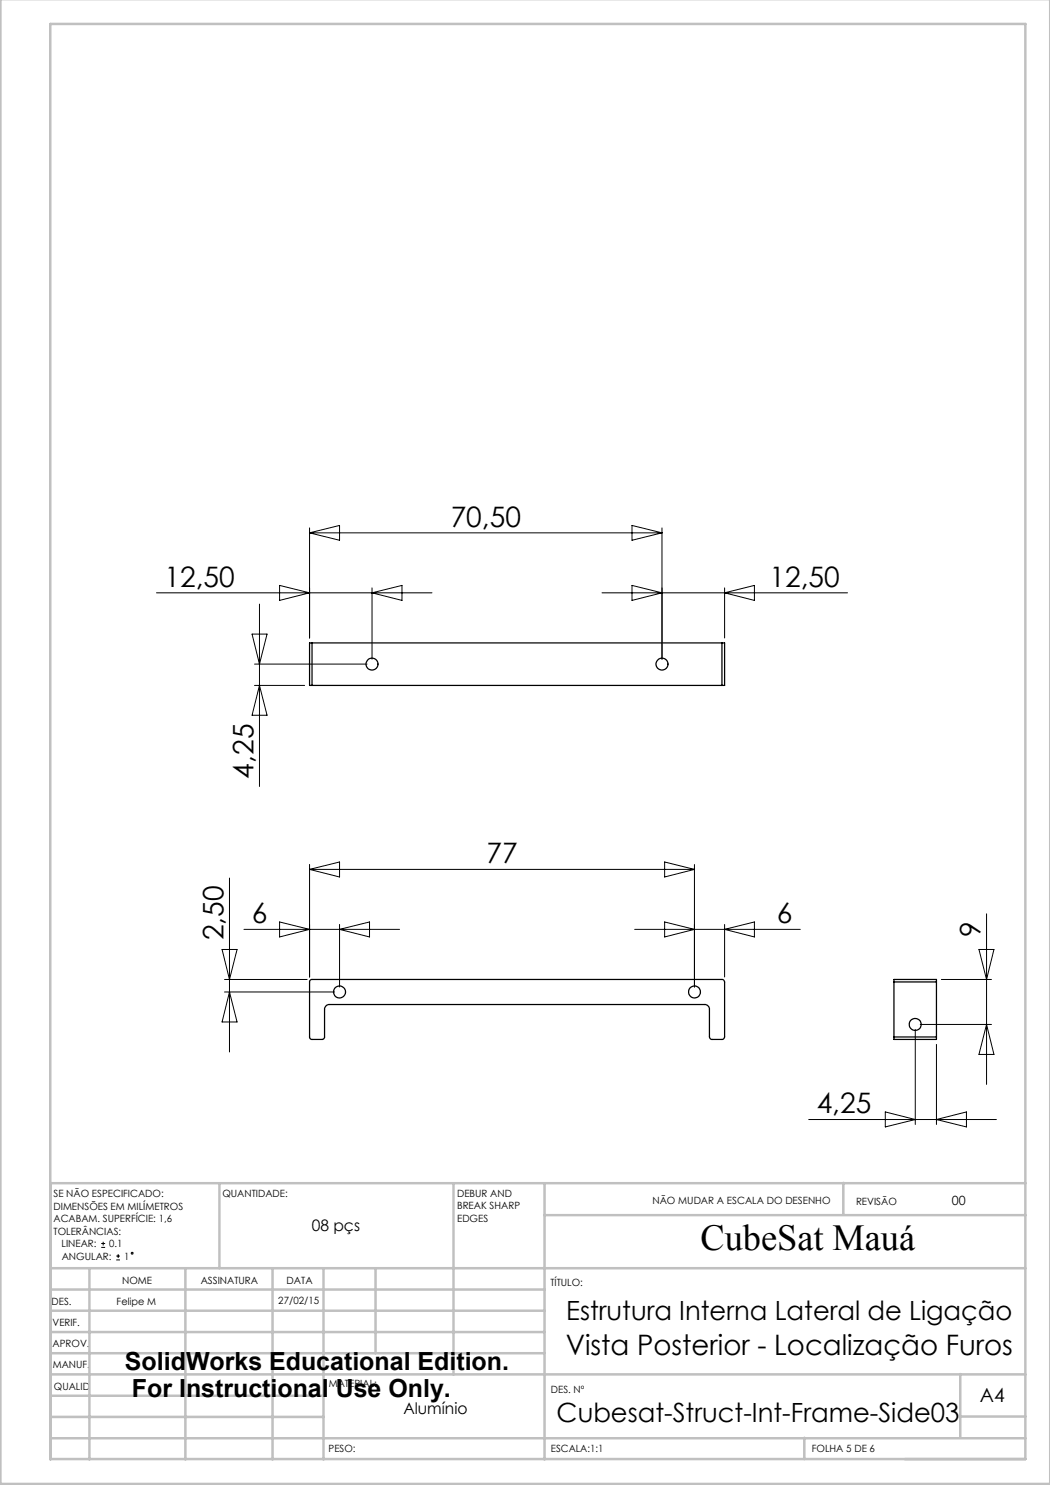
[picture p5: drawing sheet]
<svg xmlns="http://www.w3.org/2000/svg" width="210mm" height="297mm" viewBox="0 0 210 297" stroke-linecap="round" stroke-linejoin="round" font-family="sans-serif">
<g fill="none" stroke="#000" stroke-width=".2">
<path d="M31.3 118.6h55.1M55.9 117.1l6 1.5-6 1.5zM61.9 106.6l6-1.5v3zM61.9 105.6v22M61.9 106.6h70.5M74.4 117.6v14.2M74.4 118.6l6-1.5v3zM120.4 118.6h49.1M126.4 105.1l6 1.5-6 1.5zM126.4 117.1l6 1.5-6 1.5zM132.4 105.6v26.2M144.9 117.6v10"/>
<path d="M144.9 118.6l6-1.5v3zM50.4 126.8h3l-1.5 6zM50.9 132.8h22.5M50.9 137.1h10M51.9 120.8v36.5M51.9 137.1l1.5 5.9h-3zM45.9 175.6v34.8M61.9 173.9l6-1.5v3zM61.9 172.9v22.5M61.9 173.9h77M132.9 172.4l6 1.5-6 1.5zM138.9 172.9v24.5"/>
<path d="M44.4 189.9h3l-1.5 6zM44.9 198.4h22M44.9 195.9h16.5M45.9 198.4l1.5 6h-3zM48.8 185.9h31.1M55.9 184.4l6 1.5-6 1.5zM67.9 184.9v12.5M67.9 185.9l6-1.5v3zM126.9 185.9h33.2M132.9 184.4l6 1.5-6 1.5zM144.9 184.9v10.5M144.9 185.9l6-1.5v3z"/>
<path d="M188.3 195.9h10M195.8 189.9h3l-1.5 6zM197.3 182.8v34.1M183.1 205.9v19M184 204.9h14.3M187.3 208.9v16M197.3 204.9l1.5 6h-3zM161.7 223.9h37.6M177.1 222.4l6 1.5-6 1.5zM187.3 223.9l6-1.5v3zM20.2 249.5h.8M20.2 248.7h.8"/>
<path d="M20.6 248.4v.7M23.2 252h.8M23.2 251.2h.8M23.6 250.8v.8"/>
<circle cx="26.4" cy="250.6" r=".19"/>
</g>
<g fill="none" stroke="#c0c0c0" stroke-width=".5">
<path d="M.1 -.1v296.9h209.9v-296.9M10.1 4.8h195v287h-195zM43.9 236.6v17M90.7 236.6v38.3M108.9 236.6v55.3M168.7 236.6v6.3M205.1 236.6h-195v55.3M10.1 253.6h195M10.1 257.9h98.8M17.9 253.6v38.3M37.1 253.6v38.3M54.5 253.6v38.3"/>
<path d="M64.7 253.6v38.3M75.1 253.6v17M108.9 243h96.2M10.1 270.6h98.8M10.1 266.4h98.8M10.1 262.1h98.8M10.1 279.1h54.6M10.1 274.9h195M192.1 274.8v12.7M10.1 287.7h195M10.1 283.4h54.6M160.9 287.5v4.3"/>
<path d="M192.1 283.3h13"/>
</g>
<g fill="none" stroke="#000" stroke-width=".25">
<path d="M62.4 128.6h-.5v8.5h.5M62.4 128.6v8.5M62.4 128.6h82M62.4 137.1h82M144.4 128.6h.5v8.5h-.5M144.4 128.6v8.5M62.1 196l82.4-.1 .3 .2 .1 .3v11l-.3 .5h-2.3l-.3-.2-.1-.3v-5.5a.96 .96 0 0 0-1-1h-75a.96 .96 0 0 0-1 1v5.6l-.4 .4h-2.3l-.3-.4v-11.2zM178.8 196.4v-.5h8.5v.5M178.8 196.4h8.5M178.8 196.4v11M187.3 196.4v11M178.8 207.4v.5h8.5v-.5"/>
<path d="M178.8 207.4h8.5"/>
<circle cx="74.4" cy="132.8" r="1.2"/>
<circle cx="132.4" cy="132.8" r="1.2"/>
<circle cx="67.9" cy="198.4" r="1.21"/>
<circle cx="138.9" cy="198.4" r="1.2"/>
<circle cx="183" cy="204.9" r="1.21"/>
</g>
<text font-size="7.3" x="140.1" y="249.9">CubeSat Mauá</text>
<g font-size="5.6">
<text x="90.1" y="105.3">70,50</text>
<text x="32.9" y="117.3">12,50</text>
<text x="153.9" y="117.3">12,50</text>
<text x="50.7" y="155.7" transform="rotate(-90 50.7 155.7)">4,25</text>
<text x="97.3" y="172.6">77</text>
<text x="50.4" y="184.6">6</text>
<text x="155.4" y="184.6">6</text>
<text x="44.7" y="188.1" transform="rotate(-90 44.7 188.1)">2,50</text>
<text x="196.1" y="187.4" transform="rotate(-90 196.1 187.4)">9</text>
<text x="163.3" y="222.6">4,25</text>
<text x="113.1" y="270.9">Vista Posterior - Localização Furos</text>
</g>
<g font-size="5.3">
<text x="113.2" y="264">Estrutura Interna Lateral de Ligação</text>
<text x="111.3" y="284.3">Cubesat-Struct-Int-Frame-Side03</text>
</g>
<g font-size="5">
<text x="25" y="273.9">SolidWorks Educational Edition.</text>
<text x="26.4" y="279.4">For Instructional Use Only.</text>
</g>
<text font-size="3.9" x="196" y="280.4">A4</text>
<g font-size="3.2">
<text x="62.3" y="246.3">08 pçs</text>
<text x="80.7" y="282.8">Alumínio</text>
</g>
<text font-size="2.5" x="190.4" y="240.9">00</text>
<g font-size="2">
<text x="10.7" y="239.5">SE NÃO ESPECIFICADO:</text>
<text x="44.5" y="239.5">QUANTIDADE:</text>
<text x="91.4" y="239.4">DEBUR AND</text>
<text x="10.7" y="242">DIMENSÕES EM MILÍMETROS</text>
<text x="10.7" y="244.5">ACABAM. SUPERFÍCIE: 1,6</text>
<text x="91.4" y="241.9">BREAK SHARP</text>
<text x="91.4" y="244.4">EDGES</text>
<text x="130.5" y="240.8">NÃO MUDAR A ESCALA DO DESENHO</text>
<text x="171.2" y="241">REVISÃO</text>
<text x="10.7" y="247">TOLERÂNCIAS:</text>
<text x="12.3" y="249.5">LINEAR:</text>
<text x="12.3" y="252">ANGULAR:</text>
<text x="21.8" y="249.5">0.1</text>
<text x="24.8" y="252">1</text>
<text x="24.4" y="256.9">NOME</text>
<text x="40.1" y="256.8">ASSINATURA</text>
<text x="57.3" y="256.8">DATA</text>
<text x="110.1" y="257.1">TÍTULO:</text>
<text x="10.3" y="260.9">DES.</text>
<text x="23.3" y="261">Felipe M</text>
<text x="55.7" y="260.8">27/02/15</text>
<text x="10.5" y="269.3">APROV.</text>
<text x="10.5" y="265.2">VERIF.</text>
<text x="10.6" y="273.6">MANUF.</text>
<text x="10.8" y="278">QUALID</text>
<text x="65.8" y="277.4">MATERIAL:</text>
<text x="110.2" y="278.5">DES. Nº</text>
<text x="65.7" y="290.4">PESO:</text>
<text x="110.2" y="290.5">ESCALA:1:1</text>
<text x="162.4" y="290.4">FOLHA 5 DE 6</text>
</g>
</svg>
